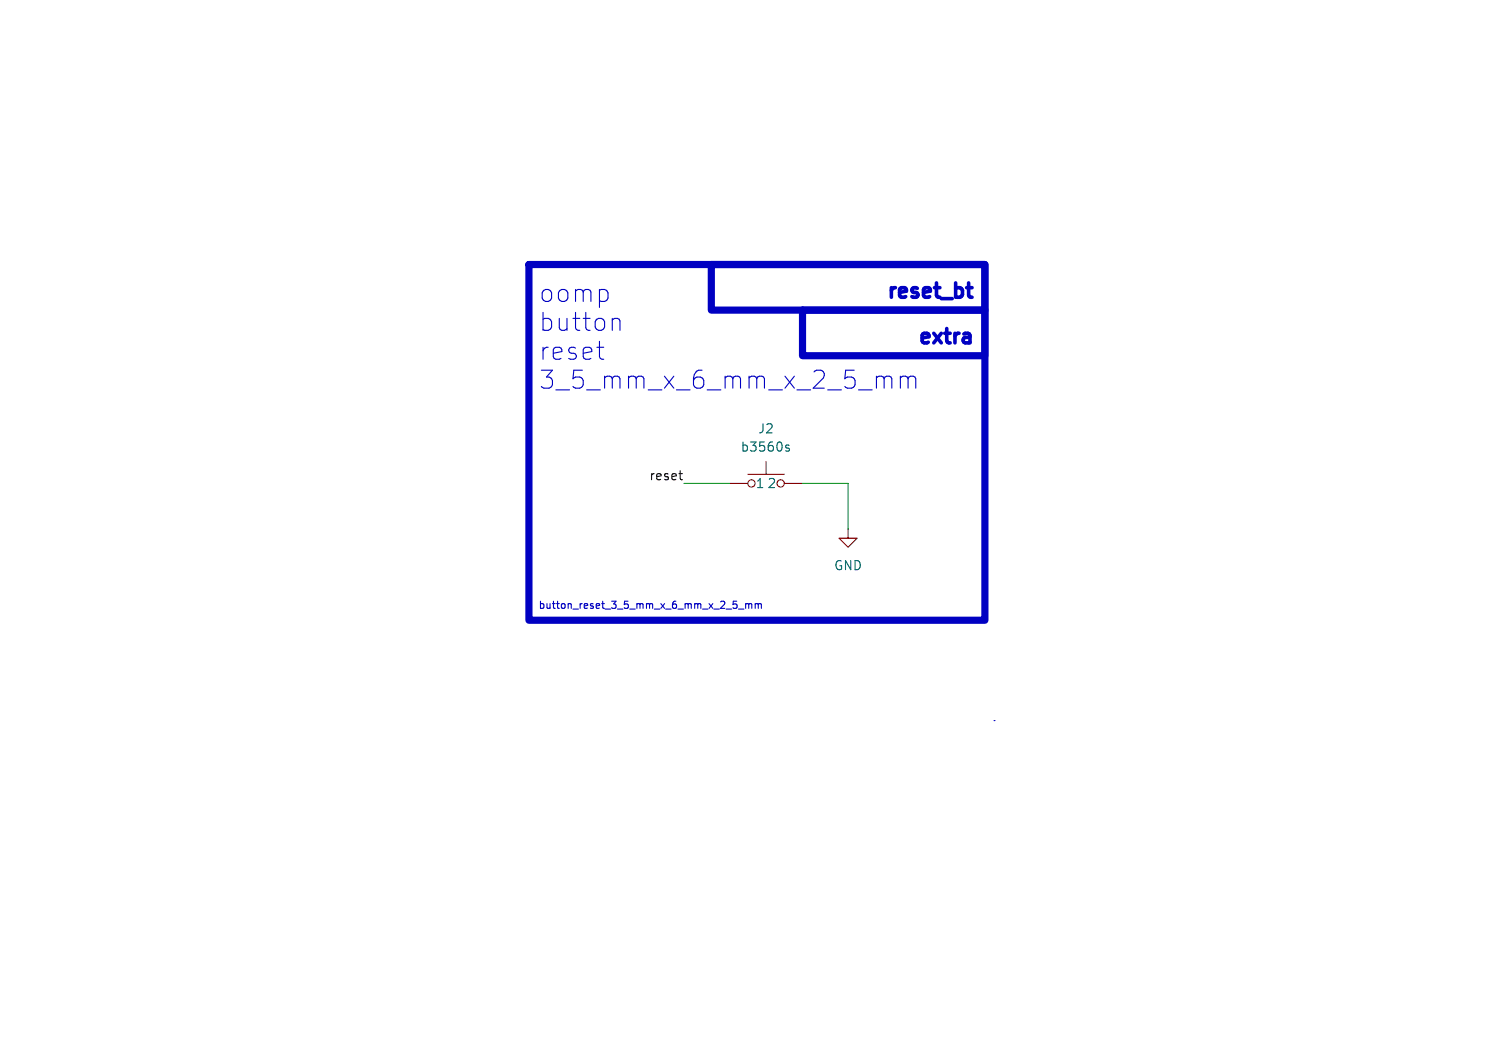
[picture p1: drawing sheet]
<svg xmlns="http://www.w3.org/2000/svg" width="210mm" height="148mm" viewBox="0 0 210 148" stroke-linecap="round" stroke-linejoin="round" font-family="sans-serif">
<g fill="none" stroke="#840000" stroke-width=".15">
<path d="M101.6 67.3h2.5M104.1 66h5.1M106.7 64.3v1.7M109.2 67.3h2.6M118.1 73.7v1.2h1.3l-1.3 1.3-1.3-1.3h1.3"/>
<circle cx="104.6" cy="67.3" r=".51"/>
<circle cx="108.7" cy="67.3" r=".51"/>
</g>
<path d="M109.4 62.2l.5 .4-.1 .2-.4-.1M109.9 62h-.3l-.2 .1" fill="none" stroke="#006464" stroke-width=".15"/>
<path d="M94.5 66h.5M94.8 66.7l.2 .1" fill="none" stroke="#0f0f0f" stroke-width=".15"/>
<g fill="none" stroke="#0000c2" stroke-width=".15">
<path d="M83.1 48.4h1M83.6 49.9l.5 .1M85.4 44.4l.2-.1h.4l.2 .1 .1 .3v1.3M123.8 52.4l.3 .1 .1 .2v1.3M125.4 52.4v1.6M125.4 52.6a.62 .62 0 0 1 1.1 .1M126.5 52.7l.1-.2 .2-.1h.4l.2 .1 .1 .2v1.3M126.5 52.7v1.3M102.8 84.8h.8M103.8 84v.7M103.8 84.1l.3-.1 .2 .2M104.3 84.2l.1-.2 .2 .1 .1 .6"/>
<path d="M104.3 84.2v.5M105.2 84.1l.3-.1 .1 .2M105.2 84v.7M105.6 84.2l.1-.2 .3 .1v.6M105.6 84.2v.5M138.4 100.3h.1"/>
</g>
<path d="M134.9 39.4v1.7l.1 .2 .4 .1M134.6 40.1h.8M134.8 46.4l.3 .3v1M135.1 47.6l-.7 .1M135.1 46.9l-.7 .1" fill="none" stroke="#0000c2" stroke-width=".5"/>
<path d="M73.7 36.8h63.5v49.6h-63.5zM99.1 36.8h38.1v6.4h-38.1zM111.8 43.2h25.4v6.3h-25.4z" fill="none" stroke="#0000c2" stroke-width="1"/>
<path d="M95.2 67.3h6.4M111.8 67.3h6.3v6.4" fill="none" stroke="#009600" stroke-width=".15"/>
<g font-size="3.5" fill="#0000c2">
<text x="74.9" y="42.3">oomp</text>
<text x="74.9" y="46.3">button</text>
<text x="74.9" y="50.3">reset</text>
<text x="74.9" y="54.4">3_5_mm_x_6_mm_x_2_5_mm</text>
</g>
<g font-size="2.8" fill="#0000c2">
<text x="122.9" y="41.7">reset_bt</text>
<text x="127.3" y="48">extra</text>
</g>
<g font-size="1.8" fill="#006464">
<text x="103.1" y="63.1">b3560s</text>
<text x="105.5" y="60.6">J2</text>
<text x="105.2" y="68.2">1</text>
<text x="106.8" y="68.2">2</text>
<text x="116.1" y="79.6">GND</text>
</g>
<text font-size="1.8" fill="#0f0f0f" x="90.3" y="67">reset</text>
<text font-size="1.4" fill="#0000c2" x="74.9" y="84.8">button_reset_3_5_mm_x_6_mm_x_2_5_mm</text>
</svg>
